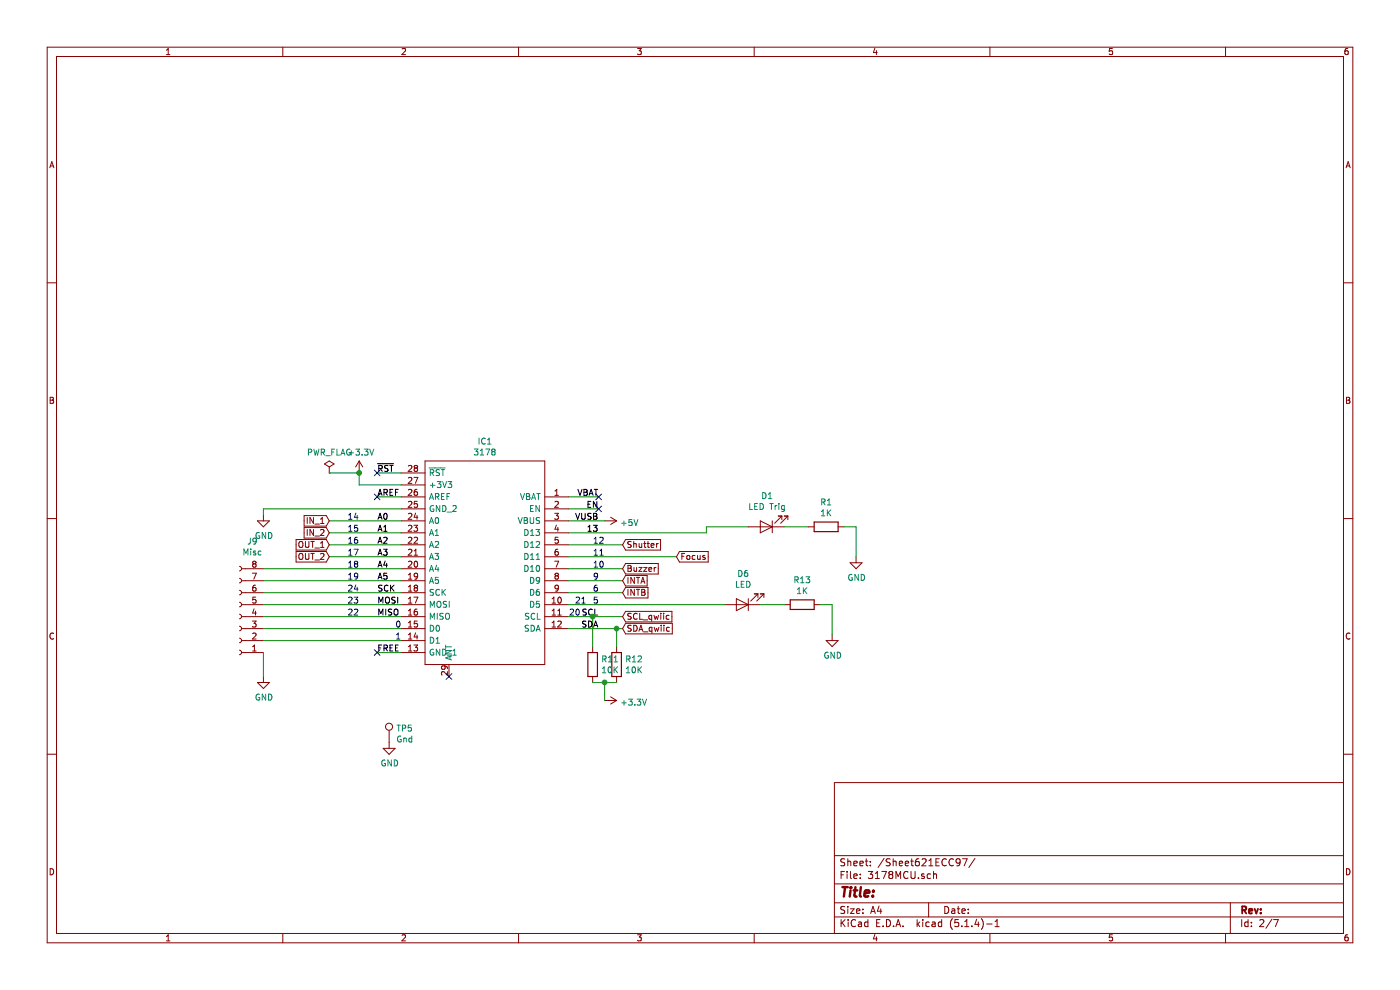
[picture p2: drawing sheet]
EESchema Schematic File Version 4
LIBS:CameraTriggerSensorNodeOnly-cache
EELAYER 30 0
EELAYER END
$Descr A4 11693 8268
encoding utf-8
Sheet 2 7
Title ""
Date ""
Rev ""
Comp ""
Comment1 ""
Comment2 ""
Comment3 ""
Comment4 ""
$EndDescr
Wire Wire Line
	7050 4400 7150 4400
Wire Wire Line
	7150 4400 7150 4650
$Comp
L power:GND #PWR04
U 1 1
P 7150 4650
F 0 "#PWR04" H 7150 4400 50  0001 C CNN
F 1 "GND" H 7155 4477 50  0000 C CNN
F 2 "" H 7150 4650 50  0001 C CNN
F 3 "" H 7150 4650 50  0001 C CNN
	1    7150 4650
	1    0    0    -1  
$EndComp
Wire Wire Line
	6550 4400 6750 4400
$Comp
L Device:R R1
U 1 1
P 6900 4400
F 0 "R1" V 6693 4400 50  0000 C CNN
F 1 "1K" V 6784 4400 50  0000 C CNN
F 2 "Resistor_SMD:R_0603_1608Metric" V 6830 4400 50  0001 C CNN
F 3 "~" H 6900 4400 50  0001 C CNN
F 4 "C22843" V 6900 4400 50  0001 C CNN "LCSC"
	1    6900 4400
	0    1    1    0   
$EndComp
$Comp
L Device:LED D1
U 1 1
P 6400 4400
F 0 "D1" H 6393 4145 50  0000 C CNN
F 1 "LED Trig" H 6393 4236 50  0000 C CNN
F 2 "LED_SMD:LED_0603_1608Metric" H 6400 4400 50  0001 C CNN
F 3 "~" H 6400 4400 50  0001 C CNN
F 4 "C2286" H 6400 4400 50  0001 C CNN "LCSC"
	1    6400 4400
	-1   0    0    1   
$EndComp
$Comp
L SamacSys_Parts:3178 IC1
U 1 1
P 4150 3650
F 0 "IC1" V 4185 3550 50  0000 C CNN
F 1 "3178" V 4276 3550 50  0000 C CNN
F 2 "3178" H 6100 4050 50  0001 L CNN
F 3 "https://componentsearchengine.com/Datasheets/1/3403.pdf" H 6100 3950 50  0001 L CNN
F 4 "Adafruit Feather M0 with RFM95 LoRa Radio - 900MHz - RadioFruit" H 6100 3850 50  0001 L CNN "Description"
F 5 "8" H 6100 3750 50  0001 L CNN "Height"
F 6 "485-3178" H 6100 3650 50  0001 L CNN "Mouser2 Part Number"
F 7 "https://www.mouser.com/Search/Refine.aspx?Keyword=485-3178" H 6100 3550 50  0001 L CNN "Mouser2 Price/Stock"
F 8 "Adafruit" H 6100 3450 50  0001 L CNN "Manufacturer_Name"
F 9 "3178" H 6100 3350 50  0001 L CNN "Manufacturer_Part_Number"
	1    4150 3650
	0    1    1    0   
$EndComp
Wire Wire Line
	4750 4650 5650 4650
Wire Wire Line
	4750 4450 5900 4450
Wire Wire Line
	5900 4450 5900 4400
Wire Wire Line
	5900 4400 6250 4400
Wire Wire Line
	4750 4150 5000 4150
Wire Wire Line
	4750 4250 5000 4250
Wire Wire Line
	4750 4350 5050 4350
Wire Wire Line
	4750 4750 5200 4750
Wire Wire Line
	4750 4850 5200 4850
Wire Wire Line
	4750 4950 5200 4950
Wire Wire Line
	4750 5150 4950 5150
Wire Wire Line
	4750 5250 5150 5250
Text Label 5000 4150 2    50   ~ 0
VBAT
Text Label 5000 4250 2    50   ~ 0
EN
Text Label 5000 4350 2    50   ~ 0
VUSB
Text Label 5000 4450 2    50   ~ 0
13
$Comp
L power:+5V #PWR03
U 1 1
P 5050 4350
F 0 "#PWR03" H 5050 4200 50  0001 C CNN
F 1 "+5V" V 5065 4478 50  0000 L CNN
F 2 "" H 5050 4350 50  0001 C CNN
F 3 "" H 5050 4350 50  0001 C CNN
	1    5050 4350
	0    1    1    0   
$EndComp
NoConn ~ 5000 4150
Text GLabel 5200 4550 2    50   Input ~ 0
Shutter
Text GLabel 5200 4750 2    50   Input ~ 0
Buzzer
Text Label 5000 5250 2    50   ~ 0
SDA
Text Label 5000 5150 2    50   ~ 0
SCL
Text Notes 4950 5050 0    50   ~ 0
5
Text Notes 4950 4950 0    50   ~ 0
6
Text Notes 4950 4850 0    50   ~ 0
9
Text Notes 4950 4750 0    50   ~ 0
10
Text Notes 4950 4650 0    50   ~ 0
11
Text Notes 4950 4550 0    50   ~ 0
12
Text Notes 4800 5050 0    50   ~ 0
21
Text Notes 4750 5150 0    50   ~ 0
20
Text GLabel 5650 4650 2    50   Input ~ 0
Focus
NoConn ~ 5000 4250
Text GLabel 5200 5250 2    50   Input ~ 0
SDA_qwiic
Text GLabel 5200 5150 2    50   Input ~ 0
SCL_qwiic
Wire Wire Line
	4750 4550 5200 4550
$Comp
L power:GND #PWR01
U 1 1
P 2200 4300
F 0 "#PWR01" H 2200 4050 50  0001 C CNN
F 1 "GND" H 2205 4127 50  0000 C CNN
F 2 "" H 2200 4300 50  0001 C CNN
F 3 "" H 2200 4300 50  0001 C CNN
	1    2200 4300
	1    0    0    -1  
$EndComp
Wire Wire Line
	2200 4300 2200 4250
Text Notes 3300 5350 0    50   ~ 0
1
Text Notes 3300 5250 0    50   ~ 0
0
Text Notes 2900 4750 0    50   ~ 0
18
Text Notes 2900 4650 0    50   ~ 0
17
Text Notes 2900 5150 0    50   ~ 0
22
Text Notes 2900 5050 0    50   ~ 0
23
Text Notes 2900 4950 0    50   ~ 0
24
Text Notes 2900 4850 0    50   ~ 0
19
Text Notes 2900 4550 0    50   ~ 0
16
Text Notes 2900 4450 0    50   ~ 0
15
Text Notes 2900 4350 0    50   ~ 0
14
Wire Wire Line
	2750 3950 3000 3950
$Comp
L power:PWR_FLAG #FLG01
U 1 1
P 2750 3950
F 0 "#FLG01" H 2750 4025 50  0001 C CNN
F 1 "PWR_FLAG" H 2750 4123 50  0000 C CNN
F 2 "" H 2750 3950 50  0001 C CNN
F 3 "~" H 2750 3950 50  0001 C CNN
	1    2750 3950
	1    0    0    -1  
$EndComp
Text Label 3150 5150 0    50   ~ 0
MISO
Text Label 3150 5450 0    50   ~ 0
FREE
Wire Wire Line
	3150 5450 3350 5450
NoConn ~ 3150 3950
NoConn ~ 3150 4150
Wire Wire Line
	2200 4250 3350 4250
Text Label 3150 3950 0    50   ~ 0
~RST
Text Label 3150 4150 0    50   ~ 0
AREF
Wire Wire Line
	3150 3950 3350 3950
Wire Wire Line
	3150 4150 3350 4150
$Comp
L power:+3.3V #PWR02
U 1 1
P 3000 3950
F 0 "#PWR02" H 3000 3800 50  0001 C CNN
F 1 "+3.3V" H 3015 4123 50  0000 C CNN
F 2 "" H 3000 3950 50  0001 C CNN
F 3 "" H 3000 3950 50  0001 C CNN
	1    3000 3950
	1    0    0    -1  
$EndComp
Connection ~ 3000 3950
Wire Wire Line
	3000 3950 3000 4050
Wire Wire Line
	3000 4050 3350 4050
Text Label 3150 5050 0    50   ~ 0
MOSI
Text Label 3150 4950 0    50   ~ 0
SCK
Text Label 3150 4850 0    50   ~ 0
A5
Text Label 3150 4750 0    50   ~ 0
A4
Text Label 3150 4650 0    50   ~ 0
A3
Text Label 3150 4550 0    50   ~ 0
A2
Text Label 3150 4450 0    50   ~ 0
A1
Text Label 3150 4350 0    50   ~ 0
A0
NoConn ~ 3750 5650
Text GLabel 5200 4850 2    50   Input ~ 0
INTA
Text GLabel 5200 4950 2    50   Input ~ 0
INTB
Text GLabel 2750 4350 0    50   Input ~ 0
IN_1
Text GLabel 2750 4450 0    50   Input ~ 0
IN_2
Text GLabel 2750 4550 0    50   Input ~ 0
OUT_1
Text GLabel 2750 4650 0    50   Input ~ 0
OUT_2
Wire Wire Line
	2750 4350 3350 4350
Wire Wire Line
	2750 4450 3350 4450
Wire Wire Line
	2750 4550 3350 4550
Wire Wire Line
	2750 4650 3350 4650
$Comp
L Device:R R11
U 1 1
P 4950 5550
F 0 "R11" H 5020 5596 50  0000 L CNN
F 1 "10K" H 5020 5505 50  0000 L CNN
F 2 "Resistor_SMD:R_0603_1608Metric" V 4880 5550 50  0001 C CNN
F 3 "~" H 4950 5550 50  0001 C CNN
F 4 "C25804" H 4950 5550 50  0001 C CNN "LCSC"
	1    4950 5550
	1    0    0    -1  
$EndComp
$Comp
L Device:R R12
U 1 1
P 5150 5550
F 0 "R12" H 5220 5596 50  0000 L CNN
F 1 "10K" H 5220 5505 50  0000 L CNN
F 2 "Resistor_SMD:R_0603_1608Metric" V 5080 5550 50  0001 C CNN
F 3 "~" H 5150 5550 50  0001 C CNN
F 4 "C25804" H 5150 5550 50  0001 C CNN "LCSC"
	1    5150 5550
	1    0    0    -1  
$EndComp
Wire Wire Line
	4950 5700 5050 5700
Wire Wire Line
	4950 5150 4950 5400
Connection ~ 4950 5150
Wire Wire Line
	4950 5150 5200 5150
Wire Wire Line
	5150 5250 5150 5400
Connection ~ 5150 5250
Wire Wire Line
	5150 5250 5200 5250
$Comp
L power:+3.3V #PWR035
U 1 1
P 5050 5850
F 0 "#PWR035" H 5050 5700 50  0001 C CNN
F 1 "+3.3V" V 5065 5978 50  0000 L CNN
F 2 "" H 5050 5850 50  0001 C CNN
F 3 "" H 5050 5850 50  0001 C CNN
	1    5050 5850
	0    1    1    0   
$EndComp
Wire Wire Line
	5050 5700 5050 5850
Connection ~ 5050 5700
Wire Wire Line
	5050 5700 5150 5700
Wire Wire Line
	6850 5050 6950 5050
Wire Wire Line
	6950 5050 6950 5300
$Comp
L power:GND #PWR040
U 1 1
P 6950 5300
F 0 "#PWR040" H 6950 5050 50  0001 C CNN
F 1 "GND" H 6955 5127 50  0000 C CNN
F 2 "" H 6950 5300 50  0001 C CNN
F 3 "" H 6950 5300 50  0001 C CNN
	1    6950 5300
	1    0    0    -1  
$EndComp
Wire Wire Line
	6350 5050 6550 5050
$Comp
L Device:R R13
U 1 1
P 6700 5050
F 0 "R13" V 6493 5050 50  0000 C CNN
F 1 "1K" V 6584 5050 50  0000 C CNN
F 2 "Resistor_SMD:R_0603_1608Metric" V 6630 5050 50  0001 C CNN
F 3 "~" H 6700 5050 50  0001 C CNN
F 4 "C22843" V 6700 5050 50  0001 C CNN "LCSC"
	1    6700 5050
	0    1    1    0   
$EndComp
$Comp
L Device:LED D6
U 1 1
P 6200 5050
F 0 "D6" H 6193 4795 50  0000 C CNN
F 1 "LED" H 6193 4886 50  0000 C CNN
F 2 "LED_SMD:LED_0603_1608Metric" H 6200 5050 50  0001 C CNN
F 3 "~" H 6200 5050 50  0001 C CNN
F 4 "C72043" H 6200 5050 50  0001 C CNN "LCSC"
	1    6200 5050
	-1   0    0    1   
$EndComp
Wire Wire Line
	4750 5050 6050 5050
$Comp
L Connector:Conn_01x08_Female J9
U 1 1
P 2000 5150
F 0 "J9" H 1892 4525 50  0000 C CNN
F 1 "Misc" H 1892 4616 50  0000 C CNN
F 2 "Connector_PinHeader_2.54mm:PinHeader_1x08_P2.54mm_Vertical" H 2000 5150 50  0001 C CNN
F 3 "~" H 2000 5150 50  0001 C CNN
	1    2000 5150
	-1   0    0    1   
$EndComp
Wire Wire Line
	3350 4750 2200 4750
Wire Wire Line
	3350 4850 2200 4850
Wire Wire Line
	3350 4950 2200 4950
Wire Wire Line
	3350 5050 2200 5050
Wire Wire Line
	3350 5150 2200 5150
Wire Wire Line
	3350 5250 2200 5250
Wire Wire Line
	3350 5350 2200 5350
Wire Wire Line
	2200 5450 2200 5650
$Comp
L power:GND #PWR039
U 1 1
P 2200 5650
F 0 "#PWR039" H 2200 5400 50  0001 C CNN
F 1 "GND" H 2205 5477 50  0000 C CNN
F 2 "" H 2200 5650 50  0001 C CNN
F 3 "" H 2200 5650 50  0001 C CNN
	1    2200 5650
	1    0    0    -1  
$EndComp
NoConn ~ 3150 5450
$Comp
L Connector:TestPoint TP5
U 1 1
P 3250 6200
F 0 "TP5" H 3308 6318 50  0000 L CNN
F 1 "Gnd" H 3308 6227 50  0000 L CNN
F 2 "TestPoint:TestPoint_Keystone_5000-5004_Miniature" H 3450 6200 50  0001 C CNN
F 3 "~" H 3450 6200 50  0001 C CNN
	1    3250 6200
	1    0    0    -1  
$EndComp
$Comp
L power:GND #PWR045
U 1 1
P 3250 6200
F 0 "#PWR045" H 3250 5950 50  0001 C CNN
F 1 "GND" H 3255 6027 50  0000 C CNN
F 2 "" H 3250 6200 50  0001 C CNN
F 3 "" H 3250 6200 50  0001 C CNN
	1    3250 6200
	1    0    0    -1  
$EndComp
$EndSCHEMATC
